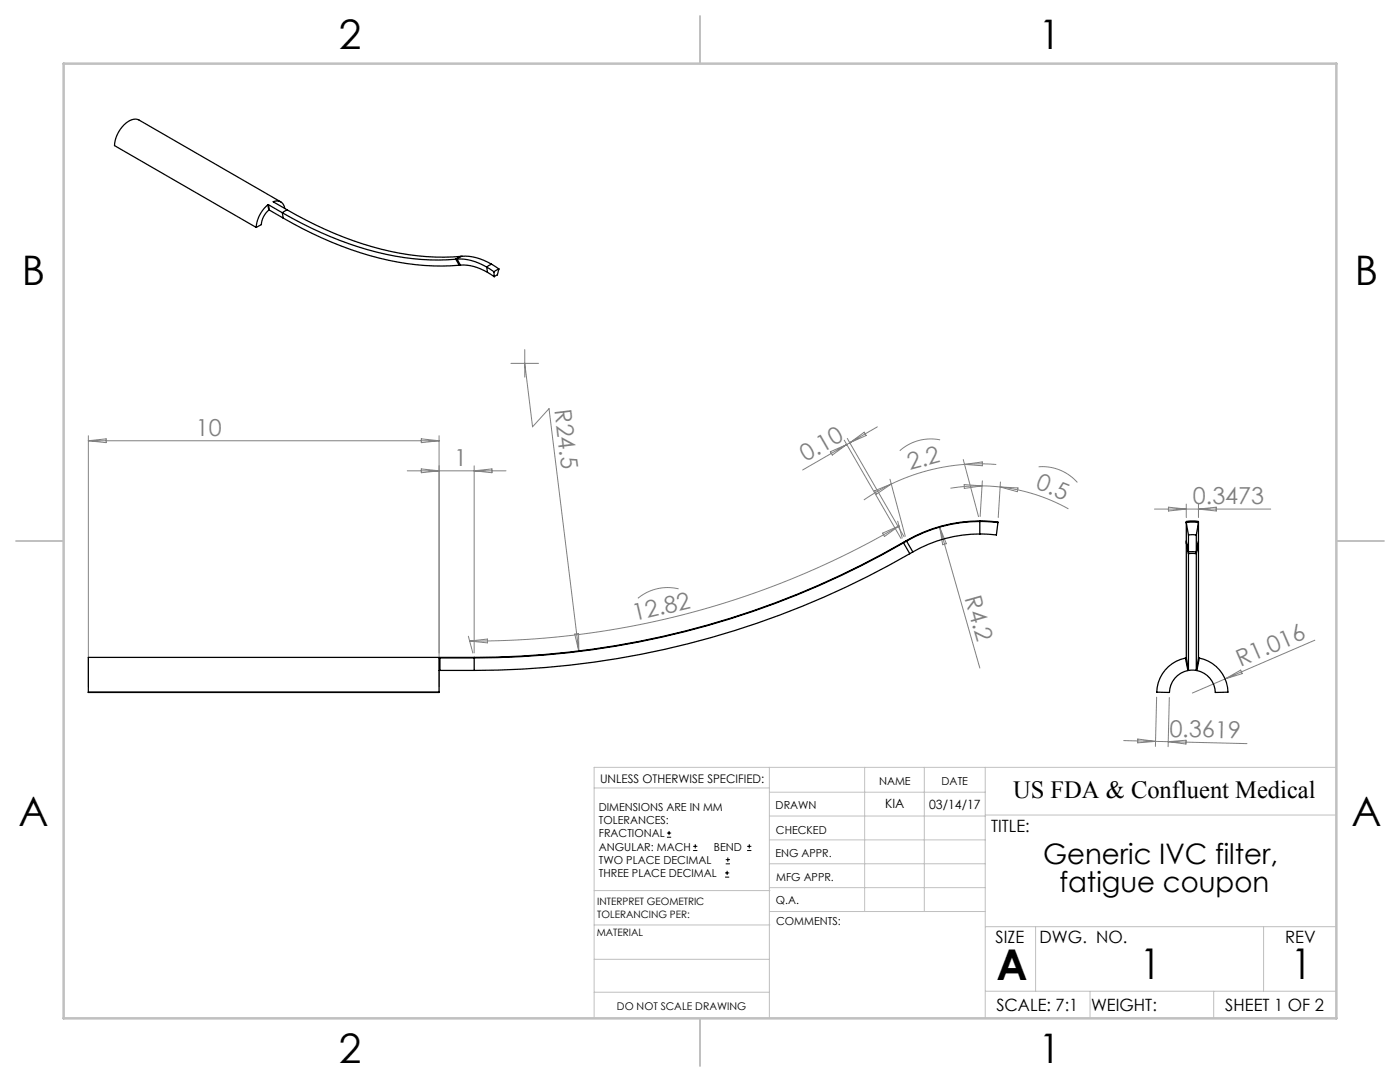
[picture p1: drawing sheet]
<svg xmlns="http://www.w3.org/2000/svg" width="279mm" height="216mm" viewBox="0 0 279 216" stroke-linecap="round" stroke-linejoin="round" font-family="sans-serif">
<g fill="none" stroke="#000" stroke-width=".2">
<path d="M133.1 167.1h.8M133.1 166.2h.8M133.5 165.8v.8M138.3 169.7h.9M138.3 168.9h.9M138.8 168.5v.8M144.7 175h.8M144.7 174.2h.8M144.8 172.4h.9M144.8 171.5h.9M145.1 173.8v.8M145.3 171.1v.8"/>
<path d="M149.1 169.7h.9M149.1 168.9h.9M149.5 168.5v.8"/>
</g>
<g fill="none" stroke="#808080" stroke-width=".2">
<path d="M102 72.5h5.5M104.7 72.5l1.6 12.7 3.3-3.7 5.9 48.5M104.7 69.7v5.6M17.6 86.9v50.2M17.6 87.9h70M17.6 87.9l3.6-.3v.7zM81.3 93.9h19.7M84.1 87.6l3.5 .3-3.5 .4zM84.1 93.6l3.5 .3-3.5 .4zM87.6 86.9v50.2M94.6 92.9v37.4M94.6 93.9l3.6-.3v.7z"/>
<path d="M165.7 90.1l3.3-1.4-2.9 2.1zM168.5 87.8l11.3 19.7M169 88.7l-8.8 5.1M169.1 87.5l11.3 19.6M169.6 88.3l2.9-2.1 .4 .7zM174.6 97.9l3.3-1.3-3 2zM175.1 85.2l-6.1 3.5M177.6 95.6l3.1 11.4M177.9 96.6l-2.8 1.5-2.7 1.7M187.6 87.8a9.3 9.3 0 0 0-8 2.1M192.2 91.7l3.1 11.4M192.4 96.7l3.6 .2-3.6 .6z"/>
<path d="M192.5 92.7l3.5-.5 .1 .7zM192.5 92.7a40.8 40.8 0 0 0-14.6 3.9M192.5 92.7l3.2-.1 3.1 .1M196 96.9a36.4 36.4 0 0 1 17.2 4.6M196 96.9l-3.2 .1-3.1 .4M196 96l-.4 7.1M199.6 97.2l3.6 .2-.2 .7zM199.7 96.2l-.5 7.1M207.3 93.1a9.3 9.3 0 0 1 7.7 3.2M135.4 117.5a9.3 9.3 0 0 0-8.1 1.9M176.1 106.4l3.3-1.4-2.9 2zM179.2 104l.9 3.4"/>
<path d="M179.4 105a168 168 0 0 1-85.7 22.9M187.5 105.2l8 28.1M187.5 105.2l1.4 3.3-.8 .2zM230.4 101.6h23.2M233.2 101.2l3.5 .4-3.5 .4zM236.7 100.6v2.7M239.2 100.6v2.7M239.2 101.6l3.5-.4v.8zM93.5 126.9l.9 3.4M93.7 127.9l3.6-.4v.8zM114.7 126.5l.8-.1v3.6zM230.8 139.1l-.2 9.8"/>
<path d="M233.4 139.2l-.3 9.8M244.5 135.5l-6.5 2.8M244.5 135.5l3.1-1.8 .3 .7zM262.4 127.7l-17.9 7.8M224.3 147.8l24.6 .6M227.1 147.5l3.5 .4-3.6 .3zM233.1 148l3.6-.3v.8z"/>
</g>
<g fill="none" stroke="#c0c0c0" stroke-width=".2">
<path d="M118.6 157.2h34.9M153.5 153.1v50.1M153.5 158.1h43.1M172.6 153.1v28.8M184.5 153.1v28.8M196.6 153.1v50.1M266.7 153.1h-148.1v50.1M118.6 177.7h35.1M153.5 167.6h43.1M153.5 162.8h43.1M153.5 172.4h43.1M153.5 177.1h43.1"/>
<path d="M196.6 162.6h70.1M118.6 198h34.9M118.6 191.4h34.9M118.6 184.6h35.1M153.7 181.9h42.9M196.6 197.8h70.1M196.6 184.9h70.1M206.7 184.9v12.9M217.5 197.8v5.4M242.2 197.8v5.4M252.2 184.9v12.9"/>
</g>
<path d="M139.7 3.2v9.5M3.2 107.9h9.5M266.7 107.9h9.5M139.7 203.2v9.5" fill="none" stroke="#c0c0c0" stroke-width=".25"/>
<path d="M12.7 12.7h254v190.5h-254z" fill="none" stroke="#c0c0c0" stroke-width=".5"/>
<g fill="none" stroke="#000" stroke-width=".25">
<path d="M53.4 40.9a6.5 6.5 0 0 0-2.3 4.5M53.4 40.9l.2 1M53.6 40.9h-.2M53.6 40.9l2.7 1.6M53.6 40.9l.2 1M53.6 41.9h.2M53.6 41.9a4.2 4.2 0 0 0-1.4 2.9l-1.1 .6M53.8 41.9l2.7 1.6M54.6 40.2a1.59 1.59 0 0 1 2.2 1.4M54.6 40.2l2.7 1.7M54.6 40.2v.1M56 40.3l-28.2-16.3a2.86 2.86 0 0 0-3.4 1.3 6.4 6.4 0 0 0-1.6 3.8l28.3 16.3"/>
<path d="M56.3 42.5a64.3 64.3 0 0 0 29.6 9.4l5.1-.2M56.3 42.5l.2 1M56.5 43.5a65.2 65.2 0 0 0 30 9.6l5.1-.2M57.3 41.9l-1 .6M57.3 41.9a64.3 64.3 0 0 0 29.6 9.4l5-.1M91 51.7l.6 1.2M91.2 51.7a10.2 10.2 0 0 1 5.9 1.6M91.2 51.7l.7 1.2M91.2 51.7h-.2M91.9 52.9a9.4 9.4 0 0 1 5.4 1.5M91.9 52.9h-.3M91.9 51.2l-.9 .5"/>
<path d="M92.2 51.1l-1 .6M92.2 51.1a10.2 10.2 0 0 1 5.9 1.6M92.2 51.1l-.3 .1M97.1 53.3l1.5 .9M97.1 53.3l.2 1.1M97.3 54.4l1.3 .8M98.1 52.7l-1 .6M98.1 52.7l1.5 1M98.6 54.2v1M99.6 53.7l-1 .5M99.6 53.7l-.3 1.2-.7 .3M180.3 108.2a171.3 171.3 0 0 1-85.7 23"/>
<path d="M180.3 108.2v.1M180.3 108.3a171.4 171.4 0 0 1-85.7 23M180.3 108.3l1.3 2.2M180.9 107.9v.1M180.9 107.9l-.6 .3M180.9 108l1.3 2.1M180.9 108l-.6 .3M181.6 110.5a173.9 173.9 0 0 1-87 23.3M182.2 110.1l-.6 .4M195.5 103.9a29.4 29.4 0 0 0-14.6 4M195.5 103.9l2.8 .2 .9 .1v.1M195.5 104.1a29.2 29.2 0 0 0-14.6 3.9"/>
<path d="M195.5 106.5a26.8 26.8 0 0 0-13.3 3.6M195.5 104.1l3.7 .2M195.5 103.9v.2M195.5 104.1v2.4M199.2 104.3l-.4 2.5-3.3-.3M236.7 104.3v-.2a3.9 3.9 0 0 1 2.5 0v.2M236.7 104.3l1.3-.1 1.2 .1M236.7 104.3v3.7M236.7 108.3v23M236.7 104.3l.5 2.5M236.7 108l.5 2.1M236.7 108.3l.5 2.2"/>
<path d="M236.7 108v.3M237.2 106.8h1.5M237.2 106.8v3.3M237.2 110.1h1.5M237.2 110.5h1.5M237.2 110.5v23.3M237.2 110.1v.4M238.7 106.8v3.3M238.7 110.5v23.3M238.7 110.1v.4M239.2 104.3v3.7M239.2 108.3v23"/>
<path d="M239.2 104.3l-.5 2.5M239.2 108l-.5 2.1M239.2 108v.3M239.2 108.3l-.5 2.2M17.6 138.1h70M87.8 131.3h-.2v6.8M87.8 133.8h-.2M87.8 131.3h6.8M87.8 133.8h6.8M87.8 131.3v2.5M94.6 131.2h-77v6.9M94.6 131.2v.1"/>
<path d="M94.6 131.3v2.5M236.6 131.3a7.1 7.1 0 0 0-5.7 6.8l2.5 .1a4.6 4.6 0 0 1 3.7-4.4M236.6 131.3l.5 2.5M236.7 131.3h-.1M236.7 131.3l.5 2.5M237.2 133.8h1.5M237.2 133.8h-.1M238.7 133.8h.2M239.2 131.3h.2M239.2 131.3l-.5 2.5M239.4 131.3a7.1 7.1 0 0 1 5.7 6.8l-2.6 .1a4.6 4.6 0 0 0-3.6-4.4M239.4 131.3l-.5 2.5"/>
</g>
<g font-size="8.5">
<text x="198.9" y="195.5">A</text>
<text x="227.5" y="195.4">1</text>
<text x="257.6" y="195.4">1</text>
</g>
<g font-size="8.1">
<text x="67.6" y="9.7">2</text>
<text x="207.3" y="9.7">1</text>
<text x="4.4" y="57">B</text>
<text x="270.4" y="57">B</text>
<text x="3.7" y="164.9">A</text>
<text x="269.7" y="164.9">A</text>
<text x="67.6" y="212.2">2</text>
<text x="207.3" y="212.2">1</text>
</g>
<g font-size="5.6">
<text x="208.2" y="172.3">Generic IVC filter,</text>
<text x="211.4" y="178">fatigue coupon</text>
</g>
<text font-size="4.9" x="202.2" y="159.3">US FDA &amp; Confluent Medical</text>
<g font-size="4.7" fill="#808080">
<text x="110.6" y="81.9" transform="rotate(83 110.6 81.9)">R24.5</text>
<text x="39.1" y="86.9">10</text>
<text x="90.6" y="92.9">1</text>
<text x="160.8" y="92.3" transform="rotate(-30 160.8 92.3)">0.10</text>
<text x="181.6" y="93.8" transform="rotate(-15 181.6 93.8)">2.2</text>
<text x="206.6" y="97.4" transform="rotate(22 206.6 97.4)">0.5</text>
<text x="238.1" y="100.6">0.3473</text>
<text x="192.5" y="119.3" transform="rotate(74 192.5 119.3)">R4.2</text>
<text x="126.7" y="123.9" transform="rotate(-13 126.7 123.9)">12.82</text>
<text x="247.5" y="133.1" transform="rotate(-23 247.5 133.1)">R1.016</text>
<text x="233.4" y="147" transform="rotate(1 233.4 147)">0.3619</text>
</g>
<g font-size="3.4">
<text x="197.8" y="166">TITLE:</text>
<text x="198.7" y="188.1">SIZE</text>
<text x="207.5" y="188.1">DWG. NO.</text>
<text x="256.5" y="188.2">REV</text>
<text x="198.8" y="201.7">SCALE: 7:1</text>
<text x="217.7" y="201.8">WEIGHT:</text>
<text x="244.5" y="201.7">SHEET 1 OF 2</text>
</g>
<g font-size="2.5">
<text x="176.7" y="161.3">KIA</text>
<text x="185.4" y="161.4">03/14/17</text>
</g>
<text font-size="2.4" x="119.8" y="156.2">UNLESS OTHERWISE SPECIFIED:</text>
<g font-size="2.2">
<text x="119.5" y="161.8">DIMENSIONS ARE IN MM</text>
<text x="154.8" y="161.4">DRAWN</text>
<text x="175.4" y="156.6">NAME</text>
<text x="187.9" y="156.7">DATE</text>
<text x="119.5" y="164.4">TOLERANCES:</text>
<text x="119.5" y="167.1">FRACTIONAL</text>
<text x="154.9" y="166.3">CHECKED</text>
<text x="119.5" y="169.7">ANGULAR: MACH</text>
<text x="119.5" y="172.4">TWO PLACE DECIMAL</text>
<text x="142.5" y="169.7">BEND</text>
<text x="154.8" y="171">ENG APPR.</text>
<text x="119.5" y="175">THREE PLACE DECIMAL</text>
<text x="154.9" y="175.7">MFG APPR.</text>
<text x="154.9" y="180.4">Q.A.</text>
<text x="154.9" y="184.6">COMMENTS:</text>
</g>
<text font-size="2.1" x="123.1" y="201.6">DO NOT SCALE DRAWING</text>
<g font-size="2">
<text x="119.2" y="180.6">INTERPRET GEOMETRIC</text>
<text x="119.2" y="183.1">TOLERANCING PER:</text>
<text x="119.1" y="186.7">MATERIAL</text>
</g>
</svg>
